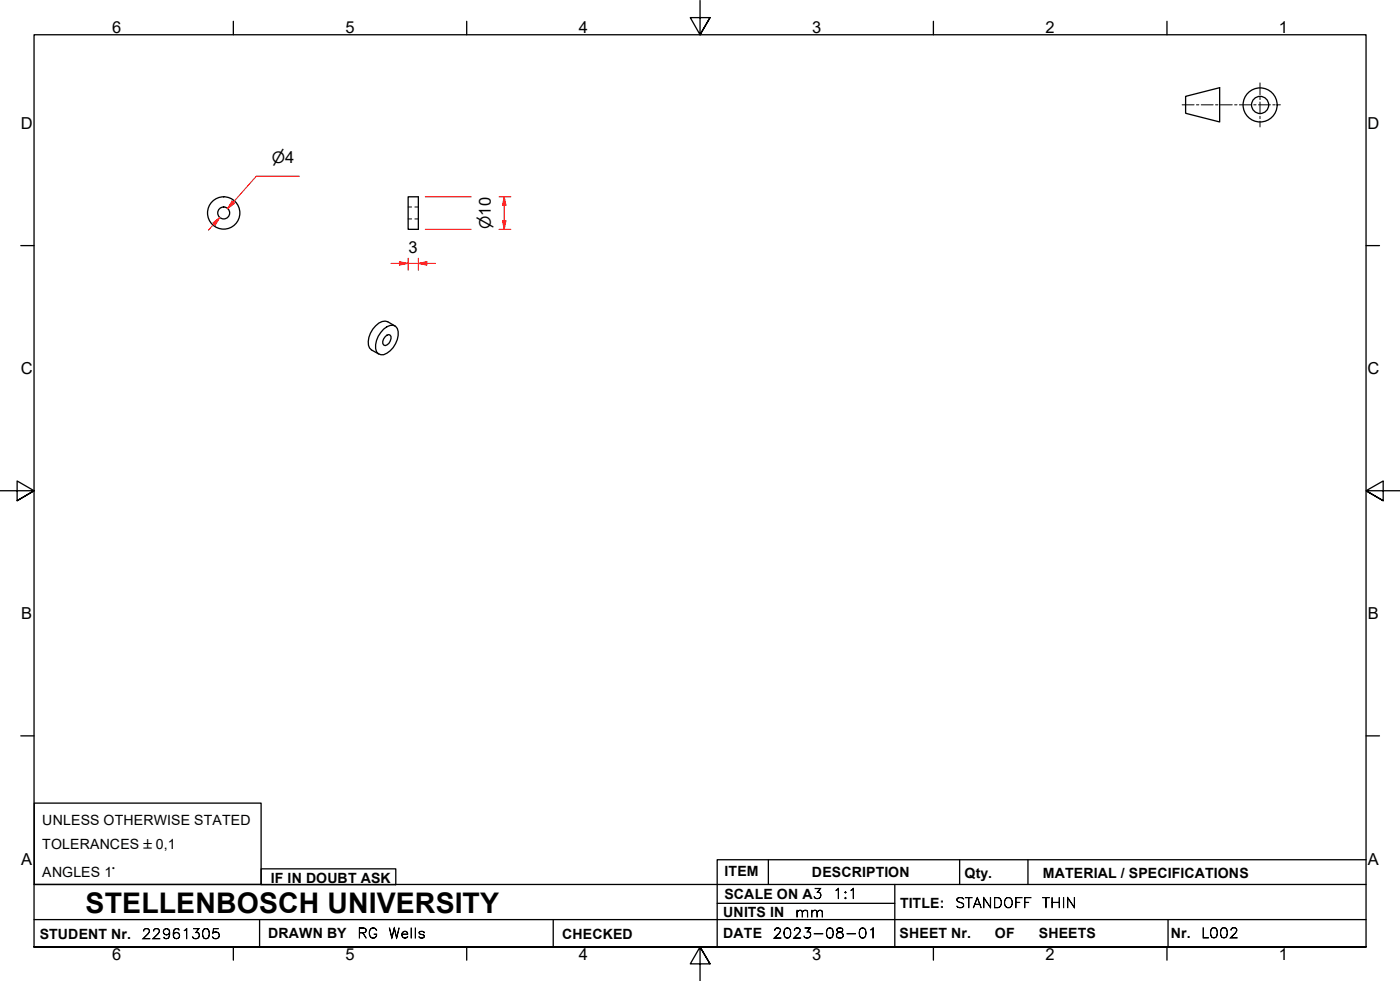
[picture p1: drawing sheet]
<svg xmlns="http://www.w3.org/2000/svg" width="410mm" height="287mm" viewBox="0 0 410 287" stroke-linecap="round" stroke-linejoin="round" font-family="sans-serif">
<!-- layer: Visible Edges(ISO) -->
<g fill="none" stroke="#000" stroke-width=".38">
<path d="M119.5 57.6h3v9.5h-3zM112.3 96.3a2.87 2.87 0 0 1 3.5-.8 3.6 3.6 0 0 1 .5 3.9 6.8 6.8 0 0 1-4 4.4 1.89 1.89 0 0 1-2.3-1.8 7.1 7.1 0 0 1 2.3-5.7zM112.8 98.6l1.1-.7 .3 .2a2.24 2.24 0 0 1-1.4 3.1l-.5-.2a1.87 1.87 0 0 1 .5-2.4zM115.7 95.5l-2.2-1.3a3.2 3.2 0 0 0-3.5 1.2 6 6 0 0 0-1.8 6.5l.6 .5 2.1 1.2"/>
<circle cx="65.5" cy="62.3" r="4.7"/>
<circle cx="65.5" cy="62.3" r="1.75"/>
</g>
<!-- layer: Hidden Edges(ISO) -->
<path d="M119.5 64.1h1M119.5 60.6h1M121.5 64.1h1M121.5 60.6h1" fill="none" stroke="#000" stroke-width=".29"/>
<!-- layer: Border_0 -->
<g fill="none" stroke="#000" stroke-width=".38">
<path d="M68.3 6.2v4M136.7 6.2v4M205 .1v10.1l-2.9-5h5.8l-2.9 5 2.9-5M273.3 6.2v4M341.7 6.2v4M6.1 71.9h3.9M400 71.9h3.9M0 143.7h10l-5-2.9v5.8l5-2.9-5 2.9M410 143.7h-10l5-2.9v5.8l-5-2.9 5 2.9M6.1 215.4h3.9M400 215.4h3.9M10 277.2v-267h390v267h-390h390"/>
<path d="M68.3 277.2v3.9M136.7 277.2v3.9M273.3 277.2v3.9M341.7 277.2v3.9M207.9 282.1l-2.9-4.9 2.9 4.9h-5.8l2.9-4.9v10"/>
</g>
<!-- layer: Sketch Geometry(ISO) -->
<g fill="none" stroke="#000" stroke-width=".38">
<path d="M347.2 28.2l9.9-2.5v10l-9.9-2.5zM10 235.1h66.5v23.8h-66.5zM10 258.9h390M76.5 254.3h39.4v4.7h-39.4zM225 251.7v7.2M262 258.9v18.3M281 251.7v7.2M301 251.7v7.2M400 251.7h-190v25.5M10 277.2h390M10 269.2h390M76 269.2v8"/>
<path d="M162 269.2v8M210 264.4h52M342 269.2v8"/>
<circle cx="369" cy="30.7" r="5"/>
<circle cx="369" cy="30.7" r="2.51"/>
</g>
<g fill="none" stroke="#000" stroke-width=".29">
<path d="M346.1 30.7h3.5M350.3 30.7h.7M351.7 30.7h3.5M355.9 30.7h.7M357.3 30.7h3.5M361.5 30.7h.7M362.9 30.7h3.5M367.1 30.7h.7M368.5 30.7h3.5M368.9 24.3v3.5M368.9 28.5v.7M368.9 29.9v3.5"/>
<path d="M368.9 34.1v.6M368.9 35.4v1.8M372.7 30.7h.7M374.1 30.7h.8"/>
</g>
<!-- layer: Dimensions(ISO) -->
<path d="M147.6 57.6v2.5" fill="none" stroke="#f00" stroke-width=".29"/>
<path d="M147.6 57.6l.5 2.5h-1z" fill-rule="evenodd" fill="#f00"/>
<path d="M147.6 57.6l.5 2.5h-1zM147.6 64.6v2.5" fill="none" stroke="#f00" stroke-width=".29"/>
<path d="M147.1 64.6h1l-.5 2.5z" fill-rule="evenodd" fill="#f00"/>
<path d="M68.3 59.2l-1.6 1.8M124.5 57.6h13.5M146.1 57.6h3.5M124.5 67.1h13.5M146.1 67.1h3.5M147.1 64.6h1l-.5 2.5zM147.6 60.1v4.5" fill="none" stroke="#f00" stroke-width=".29"/>
<path d="M67.9 58.8l.8 .7-2 1.5z" fill-rule="evenodd" fill="#f00"/>
<path d="M67.9 58.8l.8 .7-2 1.5zM64.4 63.6l-1.7 1.9" fill="none" stroke="#f00" stroke-width=".29"/>
<path d="M62.4 65.2l2-1.6-1.3 2.3z" fill-rule="evenodd" fill="#f00"/>
<path d="M87.7 51.6h-12.6l-8.4 9.4M62.4 65.2l2-1.6-1.3 2.3zM62.7 65.5l-1.7 1.9M122.5 77.1h2.5" fill="none" stroke="#f00" stroke-width=".29"/>
<path d="M122.5 77.1l2.5-.5v1z" fill-rule="evenodd" fill="#f00"/>
<path d="M117 77.1h2.5M122.5 77.1l2.5-.5v1z" fill="none" stroke="#f00" stroke-width=".29"/>
<path d="M117 76.6l2.5 .5-2.5 .5z" fill-rule="evenodd" fill="#f00"/>
<path d="M114.5 77.1h2.5M117 76.6l2.5 .5-2.5 .5zM119.5 77.1h3M119.5 75.6v3.5M122.5 75.6v3.5M125 77.1h2.5" fill="none" stroke="#f00" stroke-width=".29"/>
<text font-size="8.3" x="25.1" y="267.2">STELLENBOSCH UNIVERSITY</text>
<g font-size="4.8">
<text x="32.8" y="9.7">6</text>
<text x="101.2" y="9.7">5</text>
<text x="169.5" y="9.7">4</text>
<text x="237.8" y="9.7">3</text>
<text x="306.1" y="9.7">2</text>
<text x="374.5" y="9.7">1</text>
<text x="6.1" y="37.8">D</text>
<text x="400.4" y="37.8">D</text>
<text x="119.6" y="74.1">3</text>
<text x="6.1" y="109.6">C</text>
<text x="400.4" y="109.6">C</text>
<text x="6.2" y="181.3">B</text>
<text x="400.5" y="181.3">B</text>
<text x="6.2" y="253.1">A</text>
<text x="400.5" y="253.1">A</text>
<text x="32.8" y="281.1">6</text>
<text x="101.2" y="281.1">5</text>
<text x="169.5" y="281.1">4</text>
<text x="237.8" y="281.1">3</text>
<text x="306.1" y="281.1">2</text>
<text x="374.5" y="281.1">1</text>
</g>
<g font-size="4.6">
<text x="79.6" y="47.7">⌀4</text>
<text x="143.8" y="67" transform="rotate(-90 143.8 67)">⌀10</text>
</g>
<g font-size="4.1">
<text x="12.4" y="241.5">UNLESS OTHERWISE STATED</text>
<text x="12.4" y="248.5">TOLERANCES ±0,1</text>
<text x="12.4" y="256.6">ANGLES 1°</text>
<text x="212.2" y="256.5">ITEM</text>
<text x="237.7" y="256.7">DESCRIPTION</text>
<text x="282.4" y="256.9">Qty.</text>
<text x="305.4" y="256.9">MATERIAL / SPECIFICATIONS</text>
<text x="79.3" y="258.5">IF IN DOUBT ASK</text>
<text x="212.1" y="263">SCALE ON A3</text>
<text x="211.8" y="268.4">UNITS IN</text>
<text x="263.5" y="265.7">TITLE:</text>
<text x="11.6" y="274.8">STUDENT Nr.</text>
<text x="78.5" y="274.6">DRAWN BY</text>
<text x="164.6" y="274.8">CHECKED</text>
<text x="211.8" y="274.6">DATE</text>
<text x="263.4" y="274.6">SHEET Nr.</text>
<text x="291.3" y="274.6">OF</text>
<text x="304.2" y="274.6">SHEETS</text>
<text x="342.8" y="274.5">Nr.</text>
</g>
<g font-size="4">
<text x="243.9" y="263">1:1</text>
<text x="232.8" y="268.4">mm</text>
<text x="279.6" y="265.7">STANDOFF</text>
<text x="305.1" y="265.7">THIN</text>
<text x="41.5" y="274.8">22961305</text>
<text x="104.6" y="274.6">RG</text>
<text x="113.7" y="274.6">Wells</text>
<text x="226.3" y="274.6">2023-08-01</text>
<text x="351.7" y="274.5">L002</text>
</g>
</svg>
